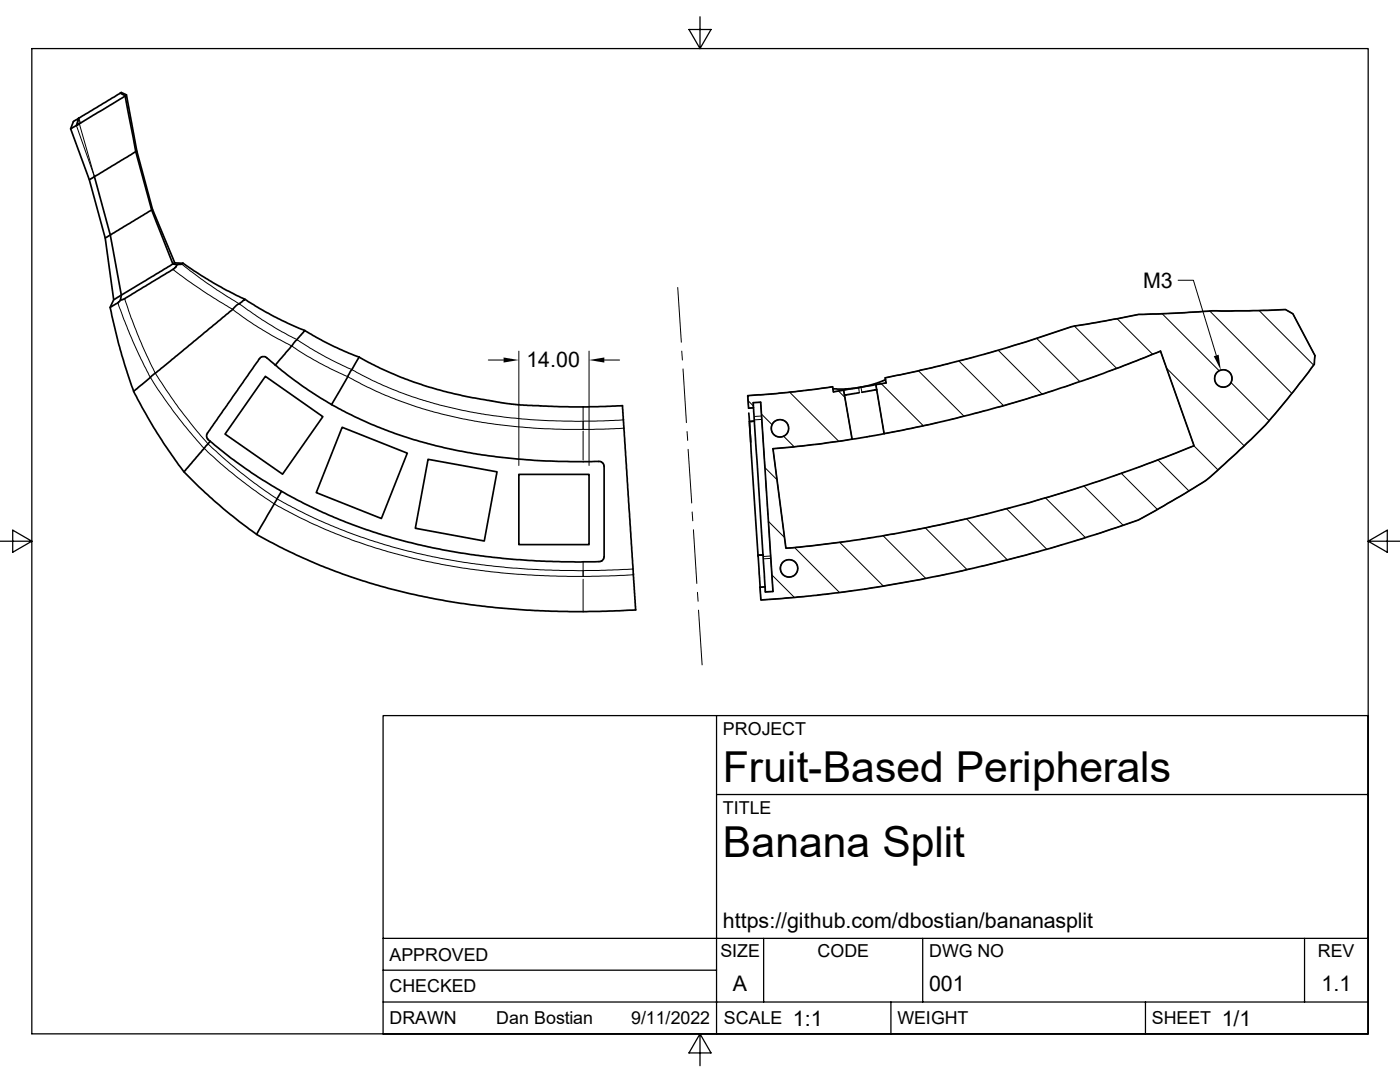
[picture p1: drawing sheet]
<svg xmlns="http://www.w3.org/2000/svg" width="279mm" height="216mm" viewBox="0 0 279 216" stroke-linecap="round" stroke-linejoin="round" font-family="sans-serif">
<g fill="none" stroke="#000" stroke-width=".34">
<path d="M24 18.6l-8.3 5M25 19.2l-9.7 5.8 .4-1.4M25 19.2l2.1 11.1M25 19.1v.1M25 19.1l-1-.5 .2-.1 1 .4 2.1 11.2 3.1 11.7 4.5 10.7h1.6M25.2 18.9l-.2 .2M15.3 25l-1.2 .7M15.7 23.6l-1.1 .7-.5 1.4 3.7 10.2 3.2 11.6 1.7 12.3-.7 1.5 1.7 7.4 1.1 3.7a38.1 38.1 0 0 0 4.7 10.9l3.8 6a43.5 43.5 0 0 0 9.5 10.6l2.7 2.4a55.4 55.4 0 0 0 15.6 9.3l7.3 3 7.5 2.4 7.8 1.9 8.3 1.5 6.8 .8 11.2 .8h7l9.9-.3-2.7-40.8-10.5 .3-8.4-.3-3.9-.3-7-1.2-5.9-1.3-6-1.9-6.7-2.8-4.1-2.2M15.7 23.6h.1M18.8 35.2l3.2 11.7 8.3-5M18.8 35.2l-1 .7M27.1 30.3l3.2 11.6"/>
<path d="M27.1 30.3l-8.3 4.9M27.3 30.1l-.2 .2M21 47.5l1-.6 2.2 12M24 59.9l-.4 .5-1.6 .9M24.2 58.9l-.2 1M24.2 58.9l-1.5 .9M30.3 41.9l4.2 10.8-10.3 6.2M30.4 41.8l-.1 .1M34.9 52.5l-.4 .2 .8 .1M35.3 52.8l-.2 .5-.5 .4-9.7 5.9-.9 .3M36.5 52.5l-.3 .2-.9 .1M36.5 52.5l6 3.9 2.8 1.6 3.6 1.7"/>
<path d="M48.9 59.7l-1.7 1.3-.7 .7M48.9 59.7l5.8 3.5 6.1 2.8M46.4 61.7l-19.7 16.4M53 75.1l11.4 8-8 11.5-11.5-8zM54.9 72.9l-2-1.7h-.6l-.4 .2-10.5 15-.2 .4 .1 .5 .7 .8M54.9 72.9l5.5 4.1 5.8 3.7M58.2 69l-3.3 3.9M60.8 66l-2.5 3M60.8 66l6 3.2 4.9 2M69.4 75.1l-3.2 5.6M70.2 73.7l-.8 1.4M71.7 71.2l-1.5 2.5"/>
<path d="M168.4 77.9l-2.1 .3-.1-1-9 1.1-8 .7 .2 2.4h1M168.4 77.9l1.7 9.7M171.5 78.4l-3 .4M174.8 76.8l2-.4-.1-1 11.7-2.6a262.8 262.8 0 0 0 25.4-7.6l9.3-1.6a27.7 27.7 0 0 1 7.8-.9l2.8-.2a165.5 165.5 0 0 1 15.6-.5l7.2-.2 1.5 .8 4.4 8.4-.1 1.7-.6 .7a108.6 108.6 0 0 1-18.1 19.9 36.7 36.7 0 0 1-8.8 6.1l-3.4 2a31.7 31.7 0 0 1-8.6 3.9l-1.1 .3a275.5 275.5 0 0 1-69.9 14.1l-.1-2.5M174.8 76.8l1.6 9.7M174.8 76.8l-6.4 1.1M175 77.7l-3 .6M176.7 75.7l-2.1 .9-2.7 .7-3.3 .3h-2.4M40.7 89.5l-4 4.6M42 88.1l4.2 3.4 4 2.8 6 3.7M42 88.1l-1.2 1.4M56.2 98l-5 8.6"/>
<path d="M66.2 80.7l2.8 1.6 5.2 2.4 4.6 1.8 3.8 1.3 4.4 1.1 4.7 1.1 6.9 1.1a171.4 171.4 0 0 0 21.4 1.1l.4 .4 .2 .4v18.1l-.2 .5-.6 .5h-7.8l-8.8-.4-9.2-1-8.7-1.6-8.9-2.3-7.4-2.6-4.5-1.9-3.6-1.7-4.7-2.6M68.3 85.3l13 5.1-5.2 13.1-13-5.2zM85.4 91.7l13.8 2.4-2.6 13.9-13.7-2.6zM103.5 94.7h14.1v14h-14.1zM149.4 82.4l.4 5.8M149.6 84.4l1.7 26.6M150.4 81.4l.1 2.6M150.4 81.4l-.1-1.1h1.5l2.5 37.7-1.6 .1v-1M150.5 84l1.8 26.7M150.5 84h.1M150.5 84l-.9 .1M176.4 86.5l-6.3 1.1"/>
<path d="M176.4 86.5l9.1-1.8 5.4-1.3 13.2-3.6 6-1.8 8.5-2.9 13-5 6.7 18.8-1.2 .5a281.3 281.3 0 0 1-79.6 19.9l-.7 .1-2.5-19.9 8.8-.9 7-1M152.3 110.7l.4 6.4M152.3 110.7l-1 .1 .4 6.4M152.3 110.7h.1M152.7 117.1l-1 .1"/>
<circle cx="244.1" cy="75.5" r="1.74"/>
<circle cx="155.7" cy="85.5" r="1.74"/>
<circle cx="157.5" cy="113.4" r="1.74"/>
</g>
<g fill="none" stroke="#000" stroke-width=".2">
<path d="M15.6 23.7l-.3 1.3M15.7 23.7l.1 .9M15.7 23.7l.3 .8M15.8 24.7l3 10.5-3.6-10.2M24.9 59.6l1.3 3.8 2 5.1a55.4 55.4 0 0 0 8.8 14.6 57.4 57.4 0 0 0 12.9 12.6l.4 .4a71.6 71.6 0 0 0 18.4 9.8l5.2 1.9 6.6 1.9 5.8 1.4 6.4 1.1 5.9 .8 6.9 .6 10.9 .3M34.5 53.8l7 4.9 4.9 3 4.3 3.1 4.5 2.6a36.4 36.4 0 0 1 6 3.6l4.6 2.5 3.6 1.6 4 2.2 5.6 2.4 7.6 2.5 5.9 1.4 4.9 .9a117.8 117.8 0 0 0 19 1.2M36.2 52.7l7.1 5.2 4.5 2.7 4.5 3.2 4 2.4a35.2 35.2 0 0 1 5.6 3.3l4.1 2.3 8.5 4.2 5.1 2.2 4.2 1.5 3.9 1.1 4.8 1.1 3.3 .6a117.1 117.1 0 0 0 20.6 1.5M135.3 57.4l.7 10.9M235.1 55.9h3.1l4.5 15M23.5 60.4l1.2 3.4 2.4 5.6a59.1 59.1 0 0 0 9 14.5l.3 .5a64.7 64.7 0 0 0 14.7 13.6 71.9 71.9 0 0 0 14 7.7l5.1 2 4.7 1.6 7.8 2.2 5.4 1.1 5.9 1 7.9 .9 8 .4 6.5 .1M97.5 71.8h3M103.5 70.1v22.8"/>
<path d="M117.6 70.1v22.8M120.6 71.8h3.1M136.1 70.1l.1 1.7M136.3 73.6l.7 10.7M149.3 79.9l1.1 1.1M157.6 78.3l9.8 9.8M167.3 78l1.3 1.3M171.4 77.4l.1 .9M171.8 77.3l.2 .9M175.9 76.6l8.4 8.4M183.3 74l9.1 9.1M189.7 72.5l-13 2.9 .1 1-2 .4 1.6 9.7 10.8-2.2"/>
<path d="M191.4 72.1l8.9 8.8M194.3 71.2l-2.3 .7M198.8 70l-2.2 .6M199.2 69.9l8.8 8.8M201.1 69.3l7-2.2a40.2 40.2 0 0 1 9.1-2.5l5.9-1a27.7 27.7 0 0 1 7.8-.9l2.8-.2a165.5 165.5 0 0 1 15.6-.5l7.2-.2 1.5 .8 4.4 8.4-.1 1.7-.6 .7a108.6 108.6 0 0 1-18.1 19.9 36.7 36.7 0 0 1-8.8 6.1l-3.4 2a31.7 31.7 0 0 1-8.6 3.9l-4 1.3M206.9 67.5l8.6 8.7M210.1 77.9l-11.4 3.5M214.4 65.1l8.4 8.4M214.6 76.5l-2.2 .7M219.2 74.9l-2.3 .8M221.4 74l10.2-3.9 6.7 18.8-11.6 4.5M222.9 63.6l7.1 7.1"/>
<path d="M231.9 62.6l11.4 11.4M232.8 73.4l15.5 15.5M241.4 62.1l16.4 16.4M245.7 76.3l7.6 7.6M251.3 62l10.9 10.9M116.4 81.2v2.6M116.4 86v5.8M116.4 84.1v1.5M116.4 84h.1M116.4 85.6v.1M124.4 83.8l-8 .2M124.5 85.4l-8.1 .3"/>
<path d="M137.1 86.1l.1 1.8M137.3 89.7l.7 10.7M151.9 83l-1.3 .1M152 82.6l2.1 2.1M152 83.7l-1.4 .1M152.7 93.3l2.4 2.4M152.7 93.2l-.9-12.9h-1.5l.1 1.1h-1l-.2-2.4 8-.7 9-1.1 .1 1 2.1-.3 1.7 9.7-7 1-8.8 .9 2.5 19.9 4.7-.4 7.6-1M152.8 95.6l.2 2.4M156.4 87l2.1 2.2M191.8 83.2l-2.3 .6M196.4 82l-2.3 .6M208.7 99.4l7.9 7.9"/>
<path d="M215.5 97.2l-11.4 3.5M216.3 97l7.9 7.8M220 95.8l-2.3 .7M223.8 94.4l7.2 7.2M224.5 94.2l-2.3 .8M231.1 91.8l6.2 6.2M238.3 88.9l4.8 4.9M116.4 113.9v1.1M116.4 112.2v1.5M116.4 113.8v.1M116.4 115.6v6.3M126.3 113.5l-9.9 .4"/>
<path d="M126.4 114.7l-10 .3M138.1 102.2l.2 1.7M138.4 105.7l.7 10.7M139.2 118.2l.1 1.8M153.1 100.3l.1 2.4M153.3 104l3.2 3.2M153.4 105.1l.9 12.9-1.6 .1v-1l-1 .1 .1 2.5 8.9-.7M153.7 111h-1.3M153.8 111.4l-1.4 .1M154.1 114.7l4.4 4.5M158.6 109.3l9 8.9M165.4 118.5l-2.3 .2"/>
<path d="M167.6 108.2l8.7 8.7M170.1 117.9l-2.3 .3M173.9 107.3l-2.4 .4M176.2 106.9l8.5 8.5M178.6 106.5l-2.4 .4M184.2 115.5l-11.7 2M184.7 105.3l8.3 8.4M188.9 114.6l-2.3 .5M192.5 103.6l-11.6 2.4M192.9 103.5l8.1 8.2M193.5 113.5l-2.3 .5M197.1 102.5l-2.2 .5"/>
<path d="M200.9 101.5l8 8.1M201.8 101.3l-2.3 .6M207.4 110l-11.5 3M212 108.7l-2.3 .7M216.5 107.3l-2.3 .7M139.4 121.8l.7 10.9"/>
<circle cx="244.1" cy="75.5" r="1.74"/>
<circle cx="155.6" cy="85.5" r="1.75"/>
<circle cx="157.5" cy="113.4" r="1.75"/>
</g>
<g fill="none" stroke="#000" stroke-width=".25">
<path d="M6.4 9.7h266.6v196.6h-266.6zM139.7 3.3v6.4l2.2-3.8h-4.4l2.2 3.8M0 108h6.4l-3.9-2.2v4.4l3.9-2.2M273 108l3.9 2.2v-4.4l-3.9 2.2h6.4M76.5 142.8h196.5v63.5h-196.5zM143 158.5h130M143 142.8v63.5M76.5 199.9h196.5M76.5 193.6h66.5M76.5 187.2h196.5M152.4 187.2v12.7M177.8 199.9v6.4"/>
<path d="M184.1 187.2v12.7M228.6 199.9v6.4M260.3 187.2v12.7M139.7 206.3l-2.2 3.8h4.4l-2.2-3.8v6.3"/>
</g>
<path d="M100.5 71.3l3 .5-3 .5zM117.6 71.8l3-.5v1zM242.2 71.1l1-.3 .4 3z" fill="#000"/>
<g font-size="8.5">
<text x="144.3" y="156">Fruit-Based Peripherals</text>
<text x="144.3" y="171">Banana Split</text>
</g>
<g font-size="4.3">
<text x="228.1" y="57.4">M3</text>
<text x="105.1" y="73.3">14.00</text>
<text x="144.3" y="185.2">https://github.com/dbostian/bananasplit</text>
<text x="146.3" y="197.7">A</text>
<text x="185.4" y="197.7">001</text>
<text x="263.8" y="197.7">1.1</text>
<text x="158.2" y="204.6">1:1</text>
<text x="243.8" y="204.6">1/1</text>
</g>
<g font-size="3.6">
<text x="144.3" y="146.6">PROJECT</text>
<text x="144.3" y="162.3">TITLE</text>
<text x="77.7" y="191.7">APPROVED</text>
<text x="143.8" y="191">SIZE</text>
<text x="163.2" y="191">CODE</text>
<text x="185.4" y="191">DWG NO</text>
<text x="263" y="191">REV</text>
<text x="77.7" y="198">CHECKED</text>
<text x="77.7" y="204.4">DRAWN</text>
<text x="99" y="204.4">Dan Bostian</text>
<text x="125.9" y="204.4">9/11/2022</text>
<text x="144.5" y="204.4">SCALE</text>
<text x="179.1" y="204.4">WEIGHT</text>
<text x="229.9" y="204.4">SHEET</text>
</g>
</svg>
